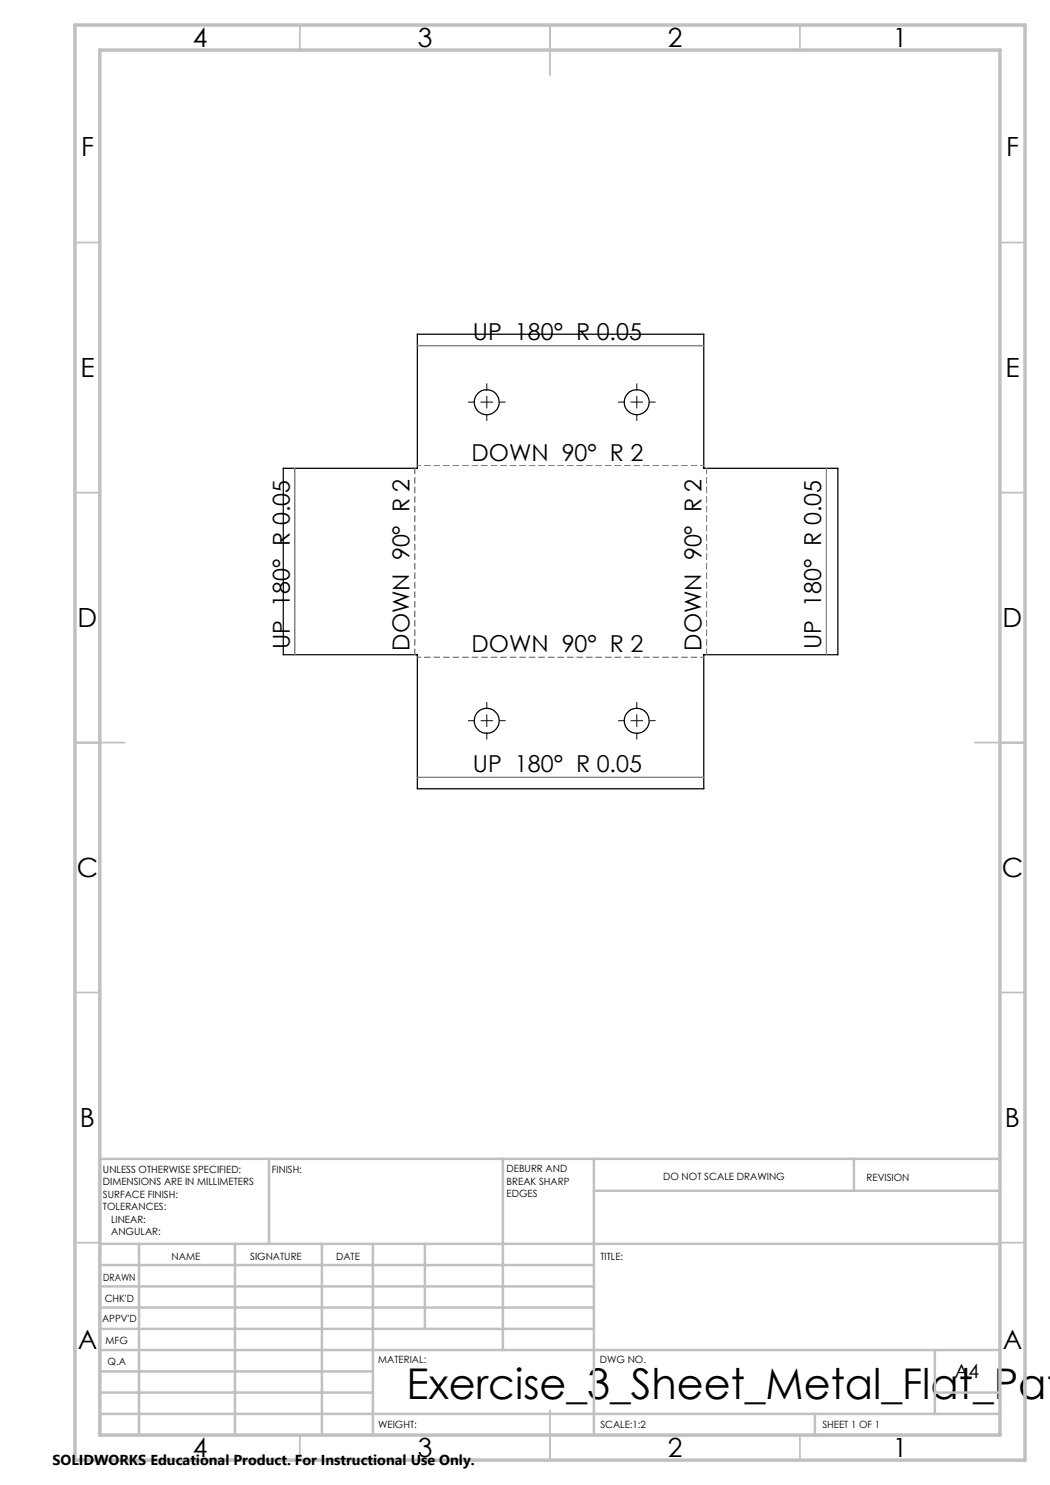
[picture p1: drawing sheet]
<svg xmlns="http://www.w3.org/2000/svg" width="210mm" height="297mm" viewBox="0 0 210 297" stroke-linecap="round" stroke-linejoin="round" font-family="sans-serif">
<g fill="none" stroke="#000" stroke-width=".25">
<path d="M83.5 66.8h57.3v26.9h26.8v37.2h-26.8v26.9h-57.3v-26.9h-26.8v-37.2h26.8z"/>
<circle cx="97.3" cy="80.5" r="2.5"/>
<circle cx="127.3" cy="80.5" r="2.49"/>
<circle cx="97.3" cy="144.1" r="2.5"/>
<circle cx="127.3" cy="144.2" r="2.49"/>
</g>
<g fill="none" stroke="#000" stroke-width=".2" stroke-dasharray="15.2 1.3 1.3 1.3" stroke-linecap="butt">
<path d="M97.4 77.9v-1.2M127.4 77.9v-1.2M94.9 80.4h-1.3M97.4 80.4v-1.2M97.4 80.4h-1.3M97.4 80.4v1.3M97.4 80.4h1.2M97.4 82.9v1.3M99.9 80.4h1.2M124.9 80.4h-1.3M127.4 80.4v-1.2M127.4 80.4h-1.3"/>
<path d="M127.4 80.4v1.3M127.4 80.4h1.2M127.4 82.9v1.3M129.9 80.4h1.2M94.9 144.1h-1.3M97.4 144.1v-1.2M97.4 144.1h-1.3M97.4 144.1v1.3M97.4 144.1h1.2M97.4 141.6v-1.2M97.4 146.6v1.3M99.9 144.1h1.2"/>
<path d="M124.9 144.1h-1.3M127.4 144.1v-1.2M127.4 144.1h-1.3M127.4 144.1v1.3M127.4 144.1h1.2M127.4 141.6v-1.2M127.4 146.6v1.3M129.9 144.1h1.2"/>
</g>
<path d="M83 93.6v37.3M141.3 130.9v-37.3" fill="none" stroke="#808080" stroke-width=".2" stroke-dasharray="1.3 .6" stroke-dashoffset=".1" stroke-linecap="butt"/>
<path d="M140.8 93.1h-57.3M83.5 131.5h57.3" fill="none" stroke="#808080" stroke-width=".2" stroke-dasharray="1.3 .6" stroke-dashoffset=".6" stroke-linecap="butt"/>
<path d="M83.5 69.1h57.3M58.9 93.7v37.2M165.3 93.7v37.2M83.5 155.5h57.3" fill="none" stroke="#808080" stroke-width=".2"/>
<g fill="none" stroke="#c0c0c0" stroke-width=".35">
<path d="M60 5v5M110 5v10M160 5v5M15 48.5h5M200 48.5h5M15 98.5h5M200 98.5h5M15 148.5h10M195 148.5h10M15 198.5h5M200 198.5h5M15 248.5h5"/>
<path d="M200 248.5h5M60 287v5M110 282v10M160 287v5"/>
</g>
<g fill="none" stroke="#c0c0c0" stroke-width=".5">
<path d="M53.8 231.8v17M100.6 231.8v38.2M118.8 231.8v55.2M118.8 238.2h81.2M170.8 231.8v6.4M200 231.8h-180v55.2M20 248.8h180M20 257.3h98.8M20 253h98.8M27.8 248.8v38.2M47 248.8v38.2M64.4 248.8v38.2"/>
<path d="M74.6 248.8v38.2M85 248.8v17M20 265.8h98.8M20 261.5h98.8M20 278.5h54.6M20 274.3h54.6M20 270h180M187 278.5h13M187 270v12.8M20 282.8h180M163 282.8v4.2"/>
</g>
<path d="M15 5h190v287h-190zM20 10h180v277h-180z" fill="none" stroke="#c0c0c0" stroke-width=".7"/>
<text font-size="8.5" x="81.3" y="279.7">Exercise_3_Sheet_Metal_Flat_Pat</text>
<g font-size="5.3">
<text x="38.5" y="9.5">4</text>
<text x="83.5" y="9.5">3</text>
<text x="133.5" y="9.5">2</text>
<text x="178.5" y="9.5">1</text>
<text x="16.2" y="31.2">F</text>
<text x="201.2" y="31.2">F</text>
<text x="16.1" y="75.5">E</text>
<text x="201.1" y="75.5">E</text>
<text x="15.5" y="125.5">D</text>
<text x="200.5" y="125.5">D</text>
<text x="15.4" y="175.5">C</text>
<text x="200.4" y="175.5">C</text>
<text x="16" y="225.5">B</text>
<text x="201" y="225.5">B</text>
<text x="15.5" y="269.7">A</text>
<text x="200.5" y="269.7">A</text>
<text x="38.5" y="291.5">4</text>
<text x="83.5" y="291.5">3</text>
<text x="133.5" y="291.5">2</text>
<text x="178.5" y="291.5">1</text>
</g>
<g font-size="4.7">
<text x="94.6" y="68.1">UP 180° R 0.05</text>
<text x="94.3" y="92.1">DOWN 90° R 2</text>
<text x="57.9" y="129.8" transform="rotate(-90 57.9 129.8)">UP 180° R 0.05</text>
<text x="81.9" y="130.1" transform="rotate(-90 81.9 130.1)">DOWN 90° R 2</text>
<text x="94.3" y="130.4">DOWN 90° R 2</text>
<text x="140.3" y="130.1" transform="rotate(-90 140.3 130.1)">DOWN 90° R 2</text>
<text x="164.3" y="129.8" transform="rotate(-90 164.3 129.8)">UP 180° R 0.05</text>
<text x="94.6" y="154.5">UP 180° R 0.05</text>
</g>
<text font-size="3.9" x="190.9" y="275.5">A4</text>
<text font-size="2.9" x="10.5" y="292.9">SOLIDWORKS Educational Product. For Instructional Use Only.</text>
<g font-size="2">
<text x="20.6" y="234.6">UNLESS OTHERWISE SPECIFIED:</text>
<text x="20.6" y="237.1">DIMENSIONS ARE IN MILLIMETERS</text>
<text x="20.6" y="239.6">SURFACE FINISH:</text>
<text x="54.4" y="234.6">FINISH:</text>
<text x="101.3" y="234.5">DEBURR AND</text>
<text x="101.3" y="237">BREAK SHARP</text>
<text x="101.3" y="239.5">EDGES</text>
<text x="132.6" y="236">DO NOT SCALE DRAWING</text>
<text x="173.3" y="236.2">REVISION</text>
<text x="20.6" y="242.1">TOLERANCES:</text>
<text x="22.2" y="244.6">LINEAR:</text>
<text x="22.2" y="247.1">ANGULAR:</text>
<text x="34.3" y="252">NAME</text>
<text x="50" y="251.9">SIGNATURE</text>
<text x="67.2" y="251.9">DATE</text>
<text x="120.1" y="251.9">TITLE:</text>
<text x="20.6" y="256.1">DRAWN</text>
<text x="20.9" y="260.3">CHK'D</text>
<text x="20.4" y="264.4">APPV'D</text>
<text x="21.1" y="268.8">MFG</text>
<text x="21.5" y="273">Q.A</text>
<text x="75.6" y="272.5">MATERIAL:</text>
<text x="120" y="272.5">DWG NO.</text>
<text x="75.6" y="285.5">WEIGHT:</text>
<text x="120.1" y="285.6">SCALE:1:2</text>
<text x="164.5" y="285.6">SHEET 1 OF 1</text>
</g>
</svg>
